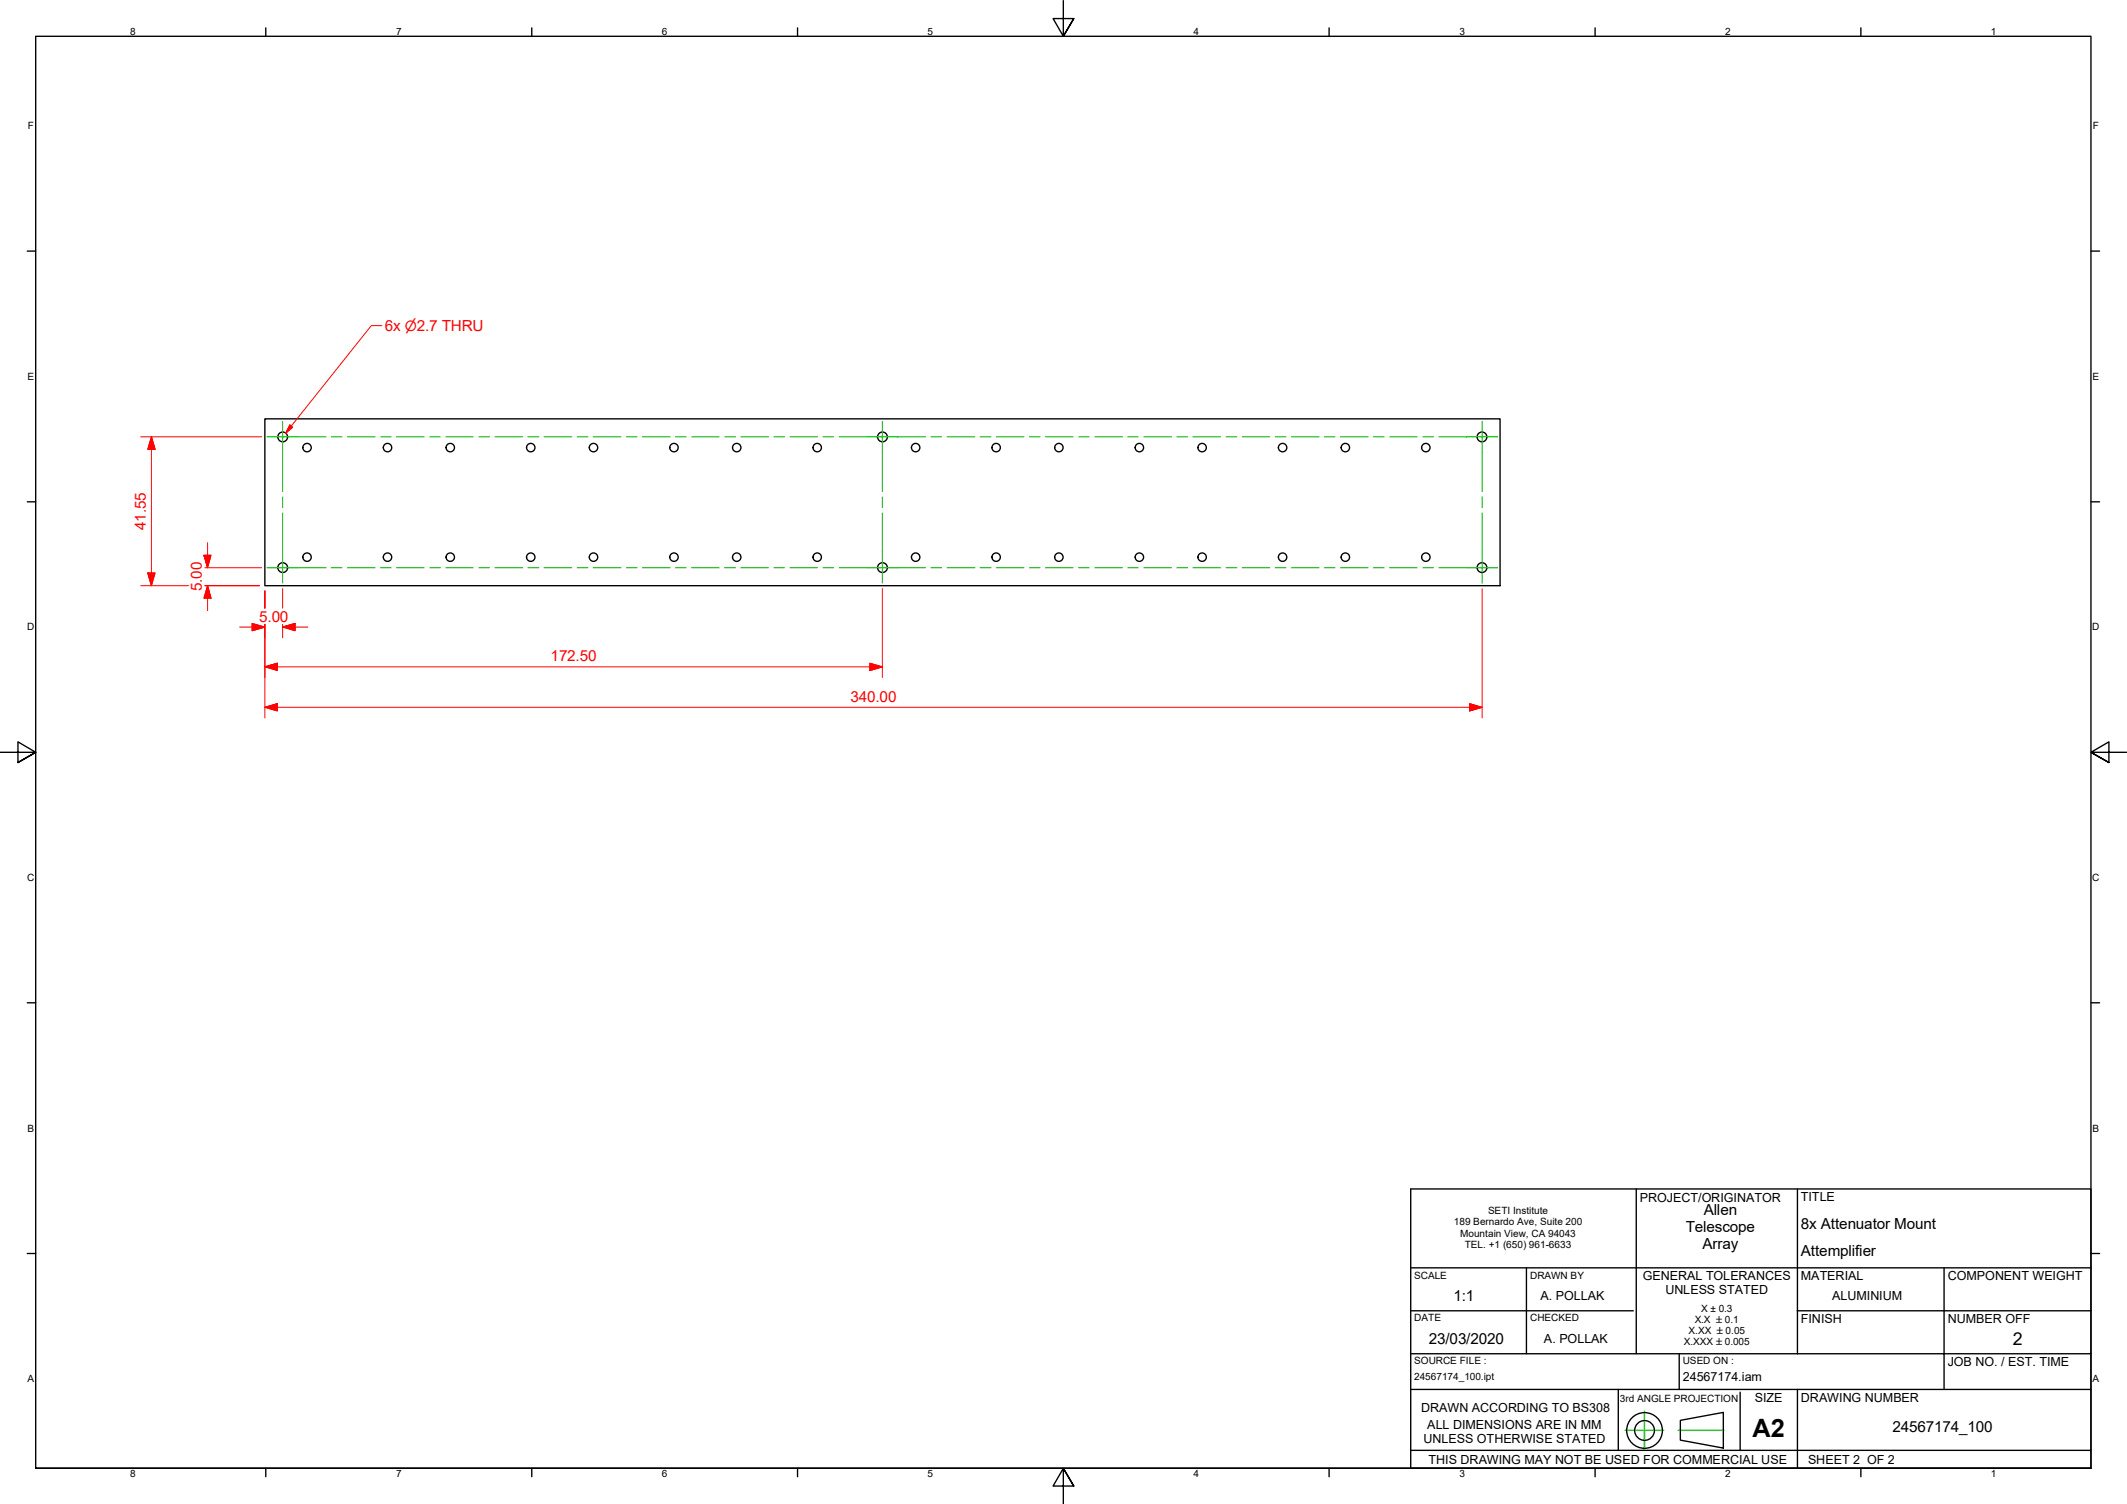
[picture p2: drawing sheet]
<svg xmlns="http://www.w3.org/2000/svg" width="594mm" height="420mm" viewBox="0 0 594 420" stroke-linecap="round" stroke-linejoin="round" font-family="sans-serif">
<!-- layer: Visible Edges(Design Office) -->
<g fill="none" stroke="#000" stroke-width=".38">
<path d="M74 117h345v46.6h-345z"/>
<circle cx="79" cy="122.1" r="1.37"/>
<circle cx="85.8" cy="125" r="1.17"/>
<circle cx="108.2" cy="125" r="1.17"/>
<circle cx="125.8" cy="125" r="1.17"/>
<circle cx="148.2" cy="125" r="1.17"/>
<circle cx="165.8" cy="125" r="1.17"/>
<circle cx="188.2" cy="125" r="1.17"/>
<circle cx="205.8" cy="125" r="1.17"/>
<circle cx="228.3" cy="125" r="1.17"/>
<circle cx="246.5" cy="122.1" r="1.37"/>
<circle cx="255.7" cy="125" r="1.17"/>
<circle cx="278.2" cy="125" r="1.17"/>
<circle cx="295.8" cy="125" r="1.17"/>
<circle cx="318.2" cy="125" r="1.17"/>
<circle cx="335.8" cy="125" r="1.17"/>
<circle cx="358.2" cy="125" r="1.17"/>
<circle cx="375.8" cy="125" r="1.17"/>
<circle cx="398.2" cy="125" r="1.17"/>
<circle cx="413.9" cy="122.1" r="1.37"/>
<circle cx="79" cy="158.6" r="1.37"/>
<circle cx="85.8" cy="155.6" r="1.17"/>
<circle cx="108.2" cy="155.6" r="1.17"/>
<circle cx="125.8" cy="155.6" r="1.17"/>
<circle cx="148.2" cy="155.6" r="1.17"/>
<circle cx="165.8" cy="155.6" r="1.17"/>
<circle cx="188.2" cy="155.6" r="1.17"/>
<circle cx="205.8" cy="155.6" r="1.17"/>
<circle cx="228.3" cy="155.6" r="1.17"/>
<circle cx="246.5" cy="158.6" r="1.37"/>
<circle cx="255.7" cy="155.6" r="1.17"/>
<circle cx="278.2" cy="155.6" r="1.17"/>
<circle cx="295.8" cy="155.6" r="1.17"/>
<circle cx="318.2" cy="155.6" r="1.17"/>
<circle cx="335.8" cy="155.6" r="1.17"/>
<circle cx="358.2" cy="155.6" r="1.17"/>
<circle cx="375.8" cy="155.6" r="1.17"/>
<circle cx="398.2" cy="155.6" r="1.17"/>
<circle cx="413.9" cy="158.6" r="1.37"/>
</g>
<!-- layer: Sketch Geometry(Design Office) -->
<g fill="none" stroke="#000" stroke-width=".38">
<path d="M74.2 7.8v2.3M148.5 7.8v2.3M222.8 7.8v2.3M297 .2v9.9l-2.9-4.9h5.8l-2.9 4.9 2.9-4.9M371.2 7.8v2.3M445.5 7.8v2.3M519.7 7.8v2.3M7.6 70.1h2.4M584 70.1h2.4M7.6 140.2h2.4M584 140.2h2.4M0 210.2h10l-5-3v5.8l5-2.8-5 2.8"/>
<path d="M594 210.2h-10l5-3v5.8l-5-2.8 5 2.8M7.6 280.1h2.4M584 280.1h2.4M394 332.1h190v78.1h-190zM457 332.1v46.1M502 332.1v46.1M7.6 350.2h2.4M394 354.2h190M426.3 354.2v24M543 354.2v24h41M584 350.2h2.4M394 366.2h62.2"/>
<path d="M394 378.2h108M469 378.2v10M502 366.2h82M502 378.2h41v10M394 388.2h190M452 388.2v17M459.3 399.6v5.3M469.3 396.8l12-2.2v9.9l-12-2.2zM486 388.9v16.3M502 388.2v22M10 410.2v-400.1h574v400.1h-574h574M74.2 410.2v2.3"/>
<path d="M148.5 410.2v2.3M222.8 410.2v2.3M299.9 415.1l-2.9-4.9 2.9 4.9h-5.8l2.9-4.9v10M371.2 410.2v2.3M394 405.2h190M445.5 410.2v2.3M519.7 410.2v2.3"/>
<circle cx="459.3" cy="399.6" r="5"/>
<circle cx="459.3" cy="399.6" r="2.76"/>
</g>
<path d="M453.8 399.6h10.9M459.3 394.2v10.7M468.7 399.6h12.8" fill="none" stroke="#0f0" stroke-width=".38"/>
<!-- layer: Center Mark(Design Office) -->
<path d="M74.6 122h8.7M242.1 122h8.7M409.6 122h8.7M74.6 158.6h8.7M242.1 158.6h8.7M409.6 158.6h8.7" fill="none" stroke="#00b000" stroke-width=".28"/>
<!-- layer: Centerline(Design Office) -->
<g fill="none" stroke="#00b000" stroke-width=".28">
<path d="M78.9 117.7v19.6M246.4 117.7v19.6M414 117.7v19.6M74.6 122h16.5M78.9 138.8v3M92.5 122h3M97 122h7.8M106.3 122h3M110.7 122h7.8M120 122h3M124.5 122h7.7M133.7 122h3"/>
<path d="M138.2 122h7.8M147.4 122h3.1M152 122h7.7M161.2 122h3M165.7 122h7.7M174.9 122h3M179.5 122h7.7M188.7 122h2.9M193.2 122h7.7M202.4 122h3M206.9 122h7.7M216.2 122h2.9"/>
<path d="M220.7 122h7.6M229.9 122h3M234.4 122h24.1M246.4 138.8v3M260 122h3M264.5 122h7.8M273.7 122h3.1M278.3 122h7.7M287.5 122h3M292 122h7.7M301.2 122h3M305.8 122h7.7"/>
<path d="M315 122h2.9M319.5 122h7.7M328.7 122h3M333.2 122h7.7M342.5 122h2.9M347 122h7.6M356.2 122h3M360.7 122h7.7M369.9 122h3M374.4 122h7.7M383.6 122h3.1M388.1 122h7.8"/>
<path d="M397.4 122h3M401.9 122h16.4M414 138.8v3M74.6 158.6h16.5M78.9 143.3v19.6M92.5 158.6h3M97 158.6h7.8M106.3 158.6h3M110.7 158.6h7.8M120 158.6h3M124.5 158.6h7.7M133.7 158.6h3"/>
<path d="M138.2 158.6h7.8M147.4 158.6h3.1M152 158.6h7.7M161.2 158.6h3M165.7 158.6h7.7M174.9 158.6h3M179.5 158.6h7.7M188.7 158.6h2.9M193.2 158.6h7.7M202.4 158.6h3M206.9 158.6h7.7M216.2 158.6h2.9"/>
<path d="M220.7 158.6h7.6M229.9 158.6h3M234.4 158.6h24.1M246.4 143.3v19.6M260 158.6h3M264.5 158.6h7.8M273.7 158.6h3.1M278.3 158.6h7.7M287.5 158.6h3M292 158.6h7.7M301.2 158.6h3M305.8 158.6h7.7"/>
<path d="M315 158.6h2.9M319.5 158.6h7.7M328.7 158.6h3M333.2 158.6h7.7M342.5 158.6h2.9M347 158.6h7.6M356.2 158.6h3M360.7 158.6h7.7M369.9 158.6h3M374.4 158.6h7.7M383.6 158.6h3.1M388.1 158.6h7.8"/>
<path d="M397.4 158.6h3M401.9 158.6h16.4M414 143.3v19.6"/>
</g>
<!-- layer: Dimensions(Design Office) -->
<g fill="none" stroke="#f00" stroke-width=".28">
<path d="M39.3 122h33.8M42.3 122l1 3.5h-2zM42.3 122v41.6M57 155.1h1.9l-.9 3.5zM57.2 158.6h15.9M58 151.6v7M39.3 163.6h13.3M41.3 160.1h2l-1 3.5zM57.2 163.6h15.3M58 163.6l.9 3.5h-1.9zM58 163.6v7M66.9 175.2h7.1"/>
<path d="M70.4 174.2l3.6 1-3.6 1zM74 165.1v4.8M74 174.4v26.2M78.9 175.2l3.5-1v2zM78.9 175.2h7.1M78.9 164.4v5.5M78.9 174.4v3.8M246.4 164.4v24.9M414 164.4v36.2M74 186.3l3.5-1v2zM74 197.6l3.5-1v2zM74 186.3h172.4"/>
<path d="M74 197.6h340M243 185.3l3.4 1-3.4 1zM410.5 196.6l3.5 1-3.5 1z"/>
</g>
<g fill="#f00" stroke="#f00" stroke-width=".28">
<path d="M70.4 176.2l3.6-1z"/>
<path d="M70.4 174.2l3.6 1-3.6 1z"/>
<path d="M78.9 175.2l3.5-1z"/>
<path d="M78.9 175.2l3.5-1v2z"/>
<path d="M74 186.3l3.5-1z"/>
<path d="M74 186.3l3.5-1v2z"/>
<path d="M243 187.3l3.4-1z"/>
<path d="M243 185.3l3.4 1-3.4 1z"/>
<path d="M74 197.6l3.5-1z"/>
<path d="M74 197.6l3.5-1v2z"/>
<path d="M410.5 198.6l3.5-1z"/>
<path d="M410.5 196.6l3.5 1-3.5 1z"/>
<path d="M58 163.6l.9 3.5z"/>
<path d="M58 163.6l.9 3.5h-1.9z"/>
<path d="M57 155.1l1 3.5z"/>
<path d="M57 155.1h1.9l-.9 3.5z"/>
<path d="M41.3 160.1l1 3.5z"/>
<path d="M41.3 160.1h2l-1 3.5z"/>
<path d="M42.3 122l1 3.5z"/>
<path d="M42.3 122l1 3.5h-2z"/>
</g>
<!-- layer: Symbols(Design Office) -->
<path d="M106.7 91h-3l-23.9 30M81 118.7l.7 .7-1.9 1.6z" fill="none" stroke="#f00" stroke-width=".28"/>
<g fill="#f00" stroke="#f00" stroke-width=".28">
<path d="M81 118.7l-1.2 2.3z"/>
<path d="M81 118.7l.7 .7-1.9 1.6z"/>
</g>
<text font-size="7" fill="#020000" x="489.5" y="401.4">A2</text>
<text font-size="5" fill="#020000" x="562.2" y="375.6">2</text>
<g font-size="4.3" fill="#f00">
<text x="107.4" y="92.4">6x ⌀2.7 THRU</text>
<text x="40.8" y="148.1" transform="rotate(-90 40.8 148.1)">41.55</text>
<text x="56.4" y="165.1" transform="rotate(-90 56.4 165.1)">5.00</text>
<text x="72.4" y="173.7">5.00</text>
<text x="153.8" y="184.8">172.50</text>
<text x="237.6" y="196.1">340.00</text>
</g>
<g font-size="4.3">
<text x="475.9" y="339.5">Allen</text>
<text x="470.9" y="344.2">Telescope</text>
<text x="503" y="343.2">8x Attenuator Mount</text>
<text x="475.5" y="348.9">Array</text>
<text x="503" y="351">Attemplifier</text>
<text x="406" y="363.4">1:1</text>
<text x="399" y="375.4">23/03/2020</text>
<text x="528.6" y="400">24567174_100</text>
</g>
<g font-size="3.5">
<text x="458" y="335.7">PROJECT/ORIGINATOR</text>
<text x="503" y="335.6">TITLE</text>
<text x="458.9" y="357.7">GENERAL TOLERANCES</text>
<text x="503" y="357.7">MATERIAL</text>
<text x="544" y="357.7">COMPONENT WEIGHT</text>
<text x="430.3" y="363.1">A. POLLAK</text>
<text x="465.1" y="361.6">UNLESS STATED</text>
<text x="511.7" y="363.1">ALUMINIUM</text>
<text x="503" y="369.7">FINISH</text>
<text x="431.2" y="375.1">A. POLLAK</text>
<text x="396.9" y="394.4">DRAWN ACCORDING TO BS308</text>
<text x="490.1" y="391.7">SIZE</text>
<text x="503" y="391.7">DRAWING NUMBER</text>
<text x="398.7" y="399.1">ALL DIMENSIONS ARE IN MM</text>
<text x="397.6" y="403">UNLESS OTHERWISE STATED</text>
<text x="399" y="408.9">THIS DRAWING MAY NOT BE USED FOR COMMERCIAL USE</text>
</g>
<g font-size="3.5" fill="#020000">
<text x="544" y="369.7">NUMBER OFF</text>
<text x="544" y="381.7">JOB NO. / EST. TIME</text>
<text x="470" y="385.7">24567174.iam</text>
<text x="505" y="408.9">SHEET 2 OF 2</text>
</g>
<g font-size="2.8">
<text x="36.3" y="9.8">8</text>
<text x="110.6" y="9.8">7</text>
<text x="184.8" y="9.8">6</text>
<text x="259.1" y="9.8">5</text>
<text x="333.4" y="9.8">4</text>
<text x="407.6" y="9.8">3</text>
<text x="481.8" y="9.8">2</text>
<text x="556.1" y="9.8">1</text>
<text x="7.7" y="36.2">F</text>
<text x="584.5" y="36.2">F</text>
<text x="7.7" y="106.2">E</text>
<text x="584.5" y="106.2">E</text>
<text x="7.6" y="176.1">D</text>
<text x="584.4" y="176.1">D</text>
<text x="7.6" y="246.2">C</text>
<text x="584.4" y="246.2">C</text>
<text x="7.7" y="316.1">B</text>
<text x="584.5" y="316.1">B</text>
<text x="415.6" y="339.1">SETI Institute</text>
<text x="406.1" y="342.3">189 Bernardo Ave, Suite 200</text>
<text x="407.9" y="345.5">Mountain View, CA 94043</text>
<text x="409.1" y="348.6">TEL. +1 (650) 961-6633</text>
<text x="395" y="357.2">SCALE</text>
<text x="427.4" y="357.2">DRAWN BY</text>
<text x="395" y="369.2">DATE</text>
<text x="427.4" y="369.2">CHECKED</text>
<text x="473.3" y="369.7">X.X ±0.1</text>
<text x="475.1" y="366.6">X ± 0.3</text>
<text x="470.3" y="375.6">X.XXX ±0.005</text>
<text x="471.6" y="372.7">X.XX ±0.05</text>
<text x="7.7" y="386.2">A</text>
<text x="584.5" y="386.2">A</text>
<text x="36.3" y="412.5">8</text>
<text x="110.6" y="412.5">7</text>
<text x="184.8" y="412.5">6</text>
<text x="259.1" y="412.5">5</text>
<text x="333.4" y="412.5">4</text>
<text x="407.6" y="412.5">3</text>
<text x="481.8" y="412.5">2</text>
<text x="556.1" y="412.5">1</text>
</g>
<g font-size="2.8" fill="#020000">
<text x="395" y="381.2">SOURCE FILE :</text>
<text x="470" y="381.2">USED ON :</text>
<text x="395" y="385.6">24567174_100.ipt</text>
<text x="452.4" y="391.6">3rd ANGLE PROJECTION</text>
</g>
</svg>
